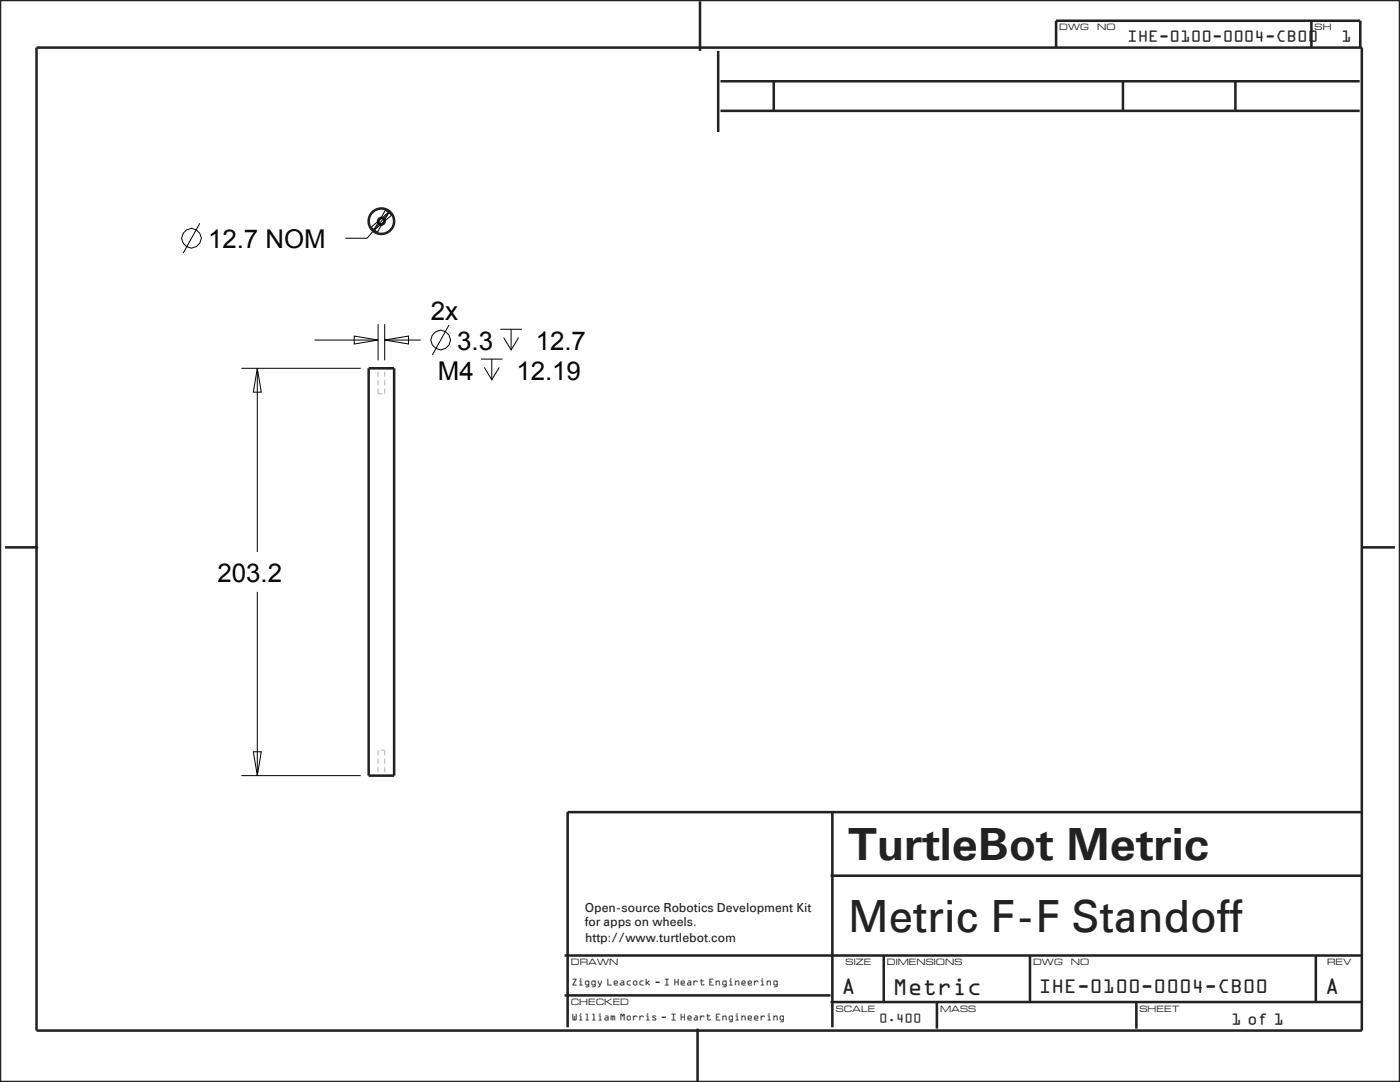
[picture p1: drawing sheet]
<svg xmlns="http://www.w3.org/2000/svg" width="279mm" height="216mm" viewBox="0 0 279 216" stroke-linecap="round" stroke-linejoin="round" font-family="sans-serif">
<g fill="none" stroke="#000" stroke-width=".2">
<path d="M39.9 44.6l-3.3 5.9M74.1 45.3l3.6-3.1-2.4 4.2zM76.9 41.9l1.3 1-3.7 3.2zM77.7 42.2l-4.4 5.3h-4.4M48.2 73.5h23.8M51.4 73.5l.7 4.8h-1.5zM51.4 73.5v36.7M62.8 67.9h12.7M70.7 67.1l4.8 .8-4.8 .7zM75.5 64.7v7.2M76.8 67.9l4.7-.8v1.5zM76.8 64.7v7.2"/>
<path d="M76.8 67.9h7.2M89.6 64.9l-3.3 5.9M96 71.7h4.3M96.7 73.3l1.4 2.5 1.5-2.5M98.1 71.7v4.1M99.9 65.7h4.3M100.5 67.4l1.5 2.4 1.5-2.4M102 65.7v4.1M51.4 118.1v36.7M48.2 154.8h23.8M50.6 150h1.5l-.7 4.8z"/>
<circle cx="38.2" cy="47.5" r="1.95"/>
<circle cx="87.9" cy="67.9" r="1.95"/>
</g>
<g fill="none" stroke="#222226" stroke-width=".51">
<path d="M0 0h279.4v215.9h-279.4zM7.3 9.5h264.5v196.1h-264.5zM139.7 .3v9.9M143.3 10.2v16.1M143.8 16.2h127.6M154.4 16.2v5.9M210.8 9.6v-5.5h60.7v5.5M224.1 16.2v5.9M246.5 16.2v5.9M261.7 4.1v5.5M143.8 22.1h127.6M1 109.2h6.6"/>
<path d="M271.8 109.2h6.6M165.8 174.7h106.1M166.1 162.1v42.9M271.8 162.1h-158.5v42.9M112.7 198.6h53.1M112.7 190.7h159.2M165.8 199.9h106.1M176.4 190.7v9.2M187 199.9v5.4M205.6 190.7v9.2M226.8 199.9v5.4M262.6 190.7v9.2"/>
<path d="M139.2 205.3v10.6"/>
<circle cx="76.1" cy="44.1" r=".66"/>
</g>
<g fill="none" stroke="#c2c2cc" stroke-width=".25">
<path d="M75.5 74.2v1M75.5 75.9v1M75.5 77.6v1h.7M76 73.5h.8M76.8 74.2v1M76.8 75.9v1M76.8 77.6v1M75.5 149.7v1M75.5 151.4v1M75.5 153.1v1M75.5 154.8h.7M76 149.7h.8v1"/>
<path d="M76.8 151.4v1M76.8 153.1v1"/>
</g>
<!-- layer: 02___PRT_ALL_AXES -->
<g fill="none" stroke="#222226" stroke-width=".51">
<path d="M73.6 73.5h5.1v81.3h-5.1z"/>
<circle cx="76.1" cy="44.1" r="2.54"/>
</g>
<g font-size="9.1" fill="#222226">
<text x="169.3" y="171.6">TurtleBot Metric</text>
<text x="169.3" y="186">Metric F-F Standoff</text>
</g>
<g font-size="5.2">
<text x="41.5" y="49.5">12.7 NOM</text>
<text x="86" y="63.9">2x</text>
<text x="91.2" y="69.8">3.3</text>
<text x="106.9" y="69.8">12.7</text>
<text x="87.4" y="75.8">M4</text>
<text x="103" y="75.8">12.19</text>
<text x="43.4" y="116.1">203.2</text>
</g>
<g font-size="4.8" fill="#222226">
<text x="167.9" y="198.2">A</text>
<text x="178.2" y="198.3">Metric</text>
<text x="264.4" y="198.2">A</text>
</g>
<text font-size="4.1" fill="#222226" x="207.3" y="197.9">IHE-0100-0004-CB00</text>
<g font-size="3.4" fill="#222226">
<text x="224.9" y="8.1">IHE-0100-0004-CB00</text>
<text x="267.7" y="8.1">1</text>
<text x="245.7" y="204.4">1 of 1</text>
</g>
<text font-size="2.7" fill="#222226" x="175.4" y="204">0.400</text>
<g font-size="2.5" fill="#222226">
<text x="116.7" y="182">Open-source Robotics Development Kit</text>
<text x="116.7" y="184.7">for apps on wheels.</text>
<text x="116.8" y="188">http://www.turtlebot.com</text>
</g>
<g font-size="2.2" fill="#222226">
<text x="211.4" y="6.1">DWG</text>
<text x="219" y="6.1">NO</text>
<text x="262.4" y="6.1">SH</text>
<text x="113.9" y="192.6">DRAWN</text>
<text x="168.8" y="192.6">SIZE</text>
<text x="177" y="192.6">DIMENSIONS</text>
<text x="206.2" y="192.6">DWG</text>
<text x="213.7" y="192.6">NO</text>
<text x="264.9" y="192.6">REV</text>
<text x="113.9" y="200.5">CHECKED</text>
<text x="166.8" y="201.9">SCALE</text>
<text x="187.6" y="201.9">MASS</text>
<text x="227.4" y="201.9">SHEET</text>
</g>
<g font-size="2.1" fill="#222226">
<text x="114.1" y="196.5">Ziggy Leacock - I Heart Engineering</text>
<text x="114.1" y="203.6">William Morris - I Heart Engineering</text>
</g>
</svg>
